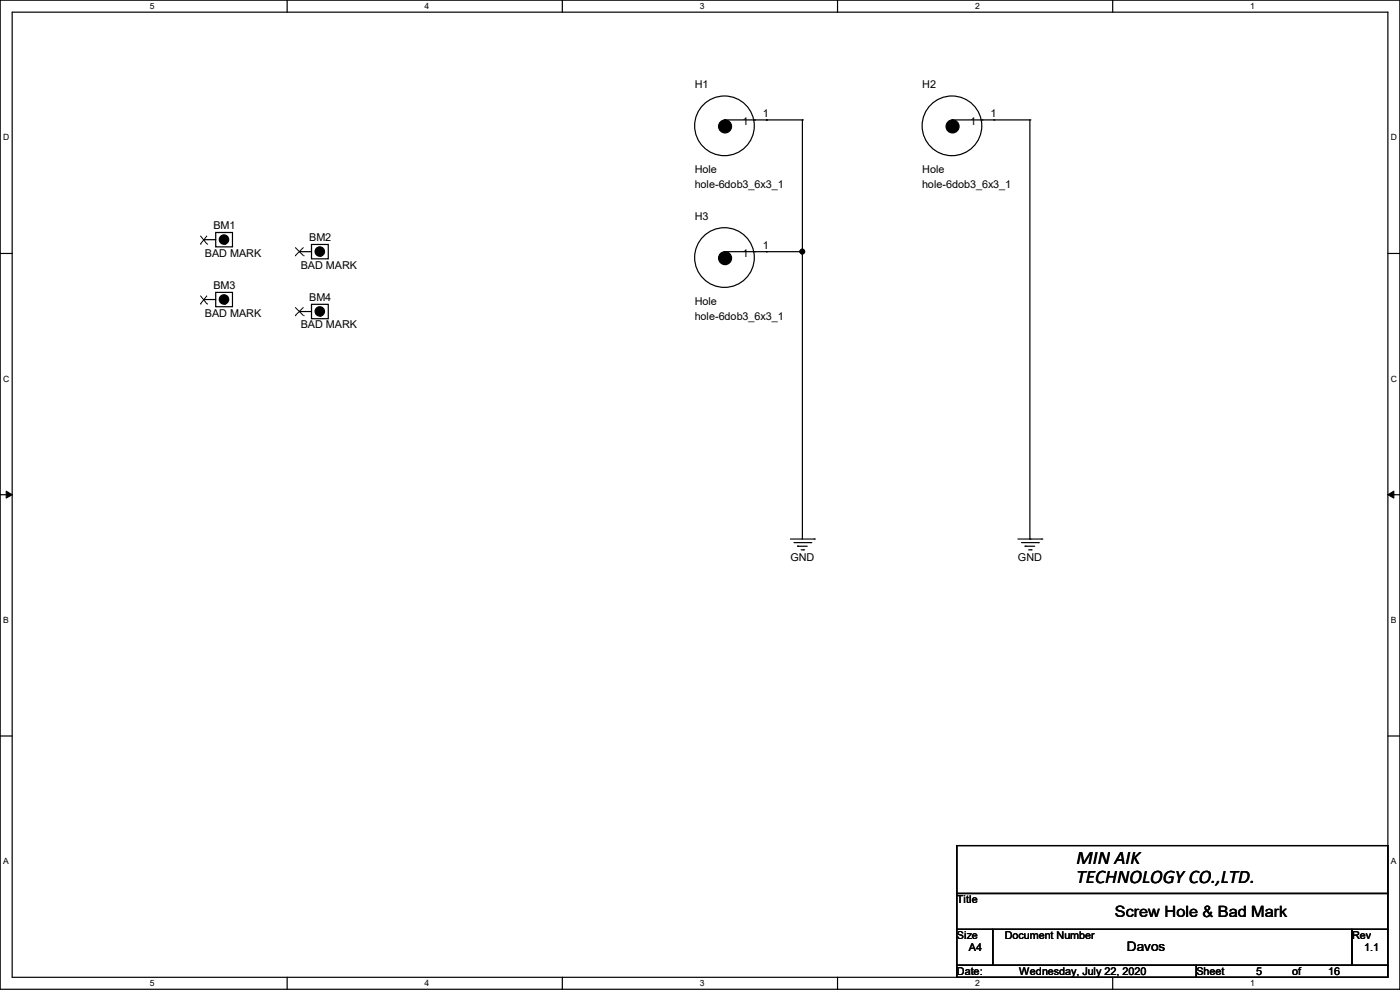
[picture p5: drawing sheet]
<svg xmlns="http://www.w3.org/2000/svg" width="297mm" height="210mm" viewBox="0 0 297 210" stroke-linecap="round" stroke-linejoin="round" font-family="sans-serif">
<path d="M0 0h297v209.8h-297zM2.6 2.6h291.8v204.7h-291.8z" fill="none" stroke="#000" stroke-width=".25"/>
<g fill="#fff">
<path d="M31.7 .3h1v2h-1z"/>
<path d="M31.7 207.6h1v2h-1z"/>
</g>
<path d="M60.9 0v2.6M60.9 207.3v2.5" fill="none" stroke="#000" stroke-width=".25"/>
<g fill="#fff">
<path d="M90.1 .3h1v2h-1z"/>
<path d="M90.1 207.6h1v2h-1z"/>
</g>
<path d="M119.3 0v2.6M119.3 207.3v2.5" fill="none" stroke="#000" stroke-width=".25"/>
<g fill="#fff">
<path d="M148.5 .3h.9v2h-.9z"/>
<path d="M148.5 207.6h.9v2h-.9z"/>
</g>
<path d="M177.7 0v2.6M177.7 207.3v2.5" fill="none" stroke="#000" stroke-width=".25"/>
<g fill="#fff">
<path d="M206.8 .3h1v2h-1z"/>
<path d="M206.8 207.6h1v2h-1z"/>
</g>
<path d="M236.1 0v2.6M236.1 207.3v2.5" fill="none" stroke="#000" stroke-width=".25"/>
<g fill="#fff">
<path d="M265.2 .3h1v2h-1z"/>
<path d="M265.2 207.6h1v2h-1z"/>
<path d="M.7 28.2h1.2v1.9h-1.2z"/>
<path d="M295.1 28.2h1.2v1.9h-1.2z"/>
<path d="M.7 79.3h1.2v2h-1.2z"/>
<path d="M295.1 79.3h1.2v2h-1.2z"/>
</g>
<path d="M0 53.8h2.6M294.4 53.8h2.6" fill="none" stroke="#000" stroke-width=".25"/>
<g fill="#fff">
<path d="M.7 130.5h1.2v2h-1.2z"/>
<path d="M295.1 130.5h1.1v2h-1.1z"/>
</g>
<path d="M0 104.9h2.6M294.4 104.9h2.6" fill="none" stroke="#000" stroke-width=".25"/>
<path d="M1.3 104.2l1.3 .7-1.3 .8zM294.4 104.9l1.3-.7v1.5z" fill="#000" stroke="#000" stroke-width=".21"/>
<g fill="#fff">
<path d="M.7 181.7h1.2v2h-1.2z"/>
<path d="M295.1 181.7h1.1v2h-1.1z"/>
</g>
<g fill="none" stroke="#000" stroke-width=".25">
<path d="M153.7 25.4h.1M153.7 25.4v1.3M153.7 25.4h16.5M160.1 25.4h.1M162.6 25.4h.1M170.2 25.4h.1M170.2 25.4v88.9M202 25.4h.1M202 25.4v1.3M202 25.4h16.5M208.3 25.4h.1M210.9 25.4h.1"/>
<path d="M218.5 25.4h.1M218.5 25.4v88.9M43.2 50.8h.1M43.2 50.8h2.6M45.8 49.3h3.5v3.1h-3.5zM63.5 53.4h.1M63.5 53.4h2.6M66.1 51.9h3.5v3h-3.5zM153.7 53.4h.1M153.7 53.4v1.3M153.7 53.4h16.5M160.1 53.4h.1"/>
<path d="M162.6 53.4h.1M170.2 53.4h.1M43.2 63.5h.1M43.2 63.5h2.6M45.8 62h3.5v3.1h-3.5zM63.5 66.1h.1M63.5 66.1h2.6M66.1 64.6h3.5v3h-3.5zM167.7 114.3h5.1M168.4 115.1h3.6M169.2 115.9h.1M169.2 115.9h2"/>
<path d="M170 116.6h.5M170.5 116.6h.1M172 115.1h.1M172.8 114.3h.1M215.9 114.3h5.1M216.7 115.1h3.6M217.5 115.9h.1M217.5 115.9h2M218.2 116.6h.5M218.5 114.3h.1M218.7 116.6h.1M220.3 115.1h.1"/>
<path d="M221 114.3h.1M0 156.1h2.6M294.4 156.1h2.6M203 179.4h91.4v10.1h-91.4zM203 189.5h91.4v7.6h-91.4zM203 197.1h7.6v7.7h-7.6zM210.6 197.1h76.2v7.7h-76.2zM286.8 197.1h7.6v7.7h-7.6zM203 204.8h50.8v2.5h-50.8zM253.8 204.8h40.6v2.5h-40.6z"/>
<circle cx="153.7" cy="26.7" r="6.3"/>
<circle cx="202" cy="26.7" r="6.3"/>
<circle cx="153.7" cy="54.6" r="6.3"/>
</g>
<g fill="#000" stroke="#000" stroke-width=".25">
<circle cx="153.8" cy="26.8" r="1.38"/>
<circle cx="202.1" cy="26.8" r="1.38"/>
<circle cx="47.5" cy="50.8" r=".99"/>
<circle cx="67.8" cy="53.4" r=".99"/>
<circle cx="153.8" cy="54.8" r="1.38"/>
<circle cx="170.2" cy="53.4" r=".49"/>
<circle cx="47.5" cy="63.5" r=".99"/>
<circle cx="67.8" cy="66.1" r=".99"/>
</g>
<g fill="none" stroke="#000" stroke-width=".21">
<path d="M42.5 51.8h.1M42.5 50l1.4 1.8M43.9 51.8h.1M43.9 50l-1.4 1.8M62.6 54.2h.1M62.6 52.5l1.8 1.7M64.4 54.2h.1M64.4 52.5l-1.8 1.7M42.5 64.5h.1M42.5 62.7l1.4 1.8M43.9 64.5h.1M43.9 62.7l-1.4 1.8"/>
<path d="M62.6 66.9h.1M62.6 65.2l1.8 1.7M64.4 66.9h.1M64.4 65.2l-1.8 1.7"/>
</g>
<g font-size="4.1">
<text x="228.4" y="183.2">MIN AIK</text>
<text x="228.4" y="187.3">TECHNOLOGY CO.,LTD.</text>
</g>
<text font-size="3.3" x="236.5" y="194.5">Screw Hole &amp; Bad Mark</text>
<text font-size="2.8" x="239.1" y="201.7">Davos</text>
<g font-size="2.3">
<text x="147.4" y="18.6">H1</text>
<text x="195.6" y="18.6">H2</text>
<text x="157.5" y="26.5">1</text>
<text x="161.8" y="24.9">1</text>
<text x="205.8" y="26.5">1</text>
<text x="210.1" y="24.9">1</text>
<text x="147.4" y="36.7">Hole</text>
<text x="147.4" y="40">hole-6dob3_6x3_1</text>
<text x="195.6" y="36.7">Hole</text>
<text x="195.6" y="40">hole-6dob3_6x3_1</text>
<text x="147.4" y="46.6">H3</text>
<text x="45.3" y="48.6">BM1</text>
<text x="47" y="51.9">1</text>
<text x="65.6" y="51.1">BM2</text>
<text x="161.8" y="52.8">1</text>
<text x="43.5" y="54.4">BAD MARK</text>
<text x="63.8" y="57">BAD MARK</text>
<text x="67.4" y="54.4">1</text>
<text x="157.5" y="54.4">1</text>
<text x="45.3" y="61.3">BM3</text>
<text x="47" y="64.6">1</text>
<text x="65.6" y="63.8">BM4</text>
<text x="147.4" y="64.6">Hole</text>
<text x="43.5" y="67.1">BAD MARK</text>
<text x="63.8" y="69.7">BAD MARK</text>
<text x="67.4" y="67.1">1</text>
<text x="147.4" y="67.9">hole-6dob3_6x3_1</text>
<text x="167.7" y="119">GND</text>
<text x="216" y="119">GND</text>
<text x="203" y="191.6">Title</text>
<text x="203" y="199.2">Size</text>
<text x="205.5" y="201.8">A4</text>
<text x="213.2" y="199.2">Document Number</text>
<text x="286.8" y="199.2">Rev</text>
<text x="289.4" y="201.8">1.1</text>
<text x="203" y="206.8">Date:</text>
<text x="216.2" y="206.8">Wednesday, July 22, 2020</text>
<text x="253.8" y="206.8">Sheet</text>
<text x="266.5" y="206.8">5</text>
<text x="274.1" y="206.8">of</text>
<text x="281.7" y="206.8">16</text>
</g>
<g font-size="1.8">
<text x="31.8" y="1.9">5</text>
<text x="90.1" y="1.9">4</text>
<text x="148.5" y="1.9">3</text>
<text x="206.8" y="1.9">2</text>
<text x="265.2" y="1.9">1</text>
<text x=".7" y="29.8">D</text>
<text x="295.1" y="29.8">D</text>
<text x=".7" y="80.9">C</text>
<text x="295.1" y="80.9">C</text>
<text x=".7" y="132.1">B</text>
<text x="295.1" y="132.1">B</text>
<text x=".7" y="183.3">A</text>
<text x="295.1" y="183.3">A</text>
<text x="31.8" y="209.2">5</text>
<text x="90.1" y="209.2">4</text>
<text x="148.5" y="209.2">3</text>
<text x="206.8" y="209.2">2</text>
<text x="265.2" y="209.2">1</text>
</g>
</svg>
